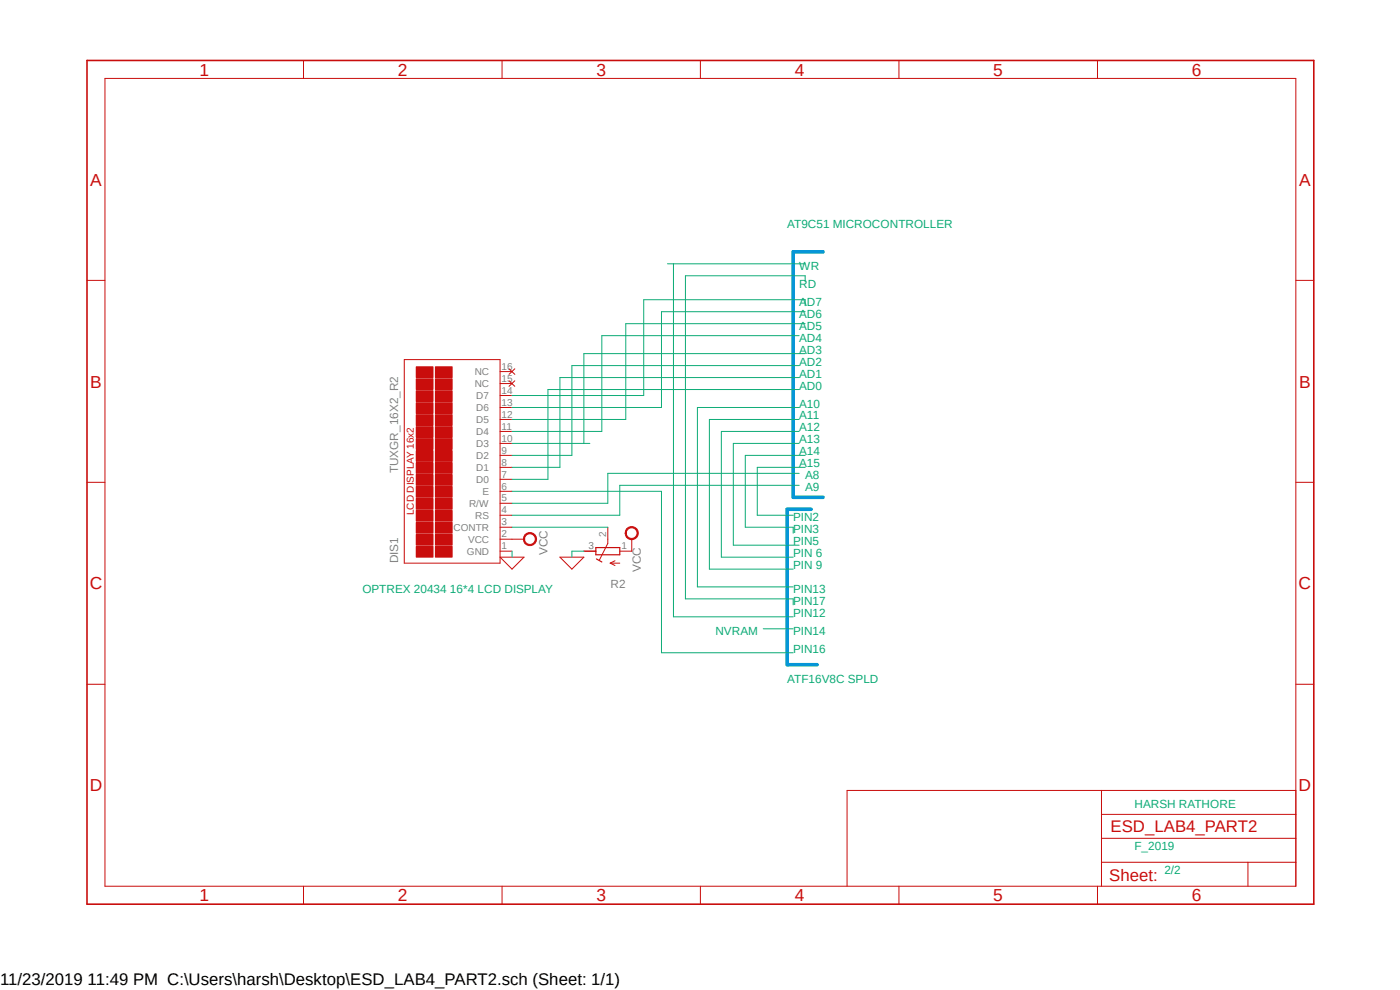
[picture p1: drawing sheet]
<svg xmlns="http://www.w3.org/2000/svg" width="297mm" height="210mm" viewBox="0 0 297 210" stroke-linecap="round" stroke-linejoin="round" font-family="sans-serif">
<path d="M17.9 12.5l261.2 179.9M279.1 12.5l-261.2 179.9" fill="none" stroke="#fff" stroke-width=".21"/>
<path d="M85.8 76.3h20.3v43.2h-20.3z" fill="none" stroke="#c90d0c" stroke-width=".21"/>
<path d="M88.3 115.9h3.6v2.3h-3.6z" fill-rule="evenodd" fill="#c90d0c"/>
<path d="M88.3 115.9h3.6v2.3h-3.6z" fill="none" stroke="#c90d0c" stroke-width=".21"/>
<path d="M92.4 115.9h3.5v2.3h-3.5z" fill-rule="evenodd" fill="#c90d0c"/>
<path d="M92.4 115.9h3.5v2.3h-3.5z" fill="none" stroke="#c90d0c" stroke-width=".21"/>
<path d="M88.3 113.4h3.6v2.3h-3.6z" fill-rule="evenodd" fill="#c90d0c"/>
<path d="M88.3 113.4h3.6v2.3h-3.6z" fill="none" stroke="#c90d0c" stroke-width=".21"/>
<path d="M92.4 113.4h3.5v2.3h-3.5z" fill-rule="evenodd" fill="#c90d0c"/>
<path d="M92.4 113.4h3.5v2.3h-3.5z" fill="none" stroke="#c90d0c" stroke-width=".21"/>
<path d="M88.3 110.8h3.6v2.3h-3.6z" fill-rule="evenodd" fill="#c90d0c"/>
<path d="M88.3 110.8h3.6v2.3h-3.6z" fill="none" stroke="#c90d0c" stroke-width=".21"/>
<path d="M92.4 110.8h3.5v2.3h-3.5z" fill-rule="evenodd" fill="#c90d0c"/>
<path d="M92.4 110.8h3.5v2.3h-3.5z" fill="none" stroke="#c90d0c" stroke-width=".21"/>
<path d="M88.3 108.3h3.6v2.3h-3.6z" fill-rule="evenodd" fill="#c90d0c"/>
<path d="M88.3 108.3h3.6v2.3h-3.6z" fill="none" stroke="#c90d0c" stroke-width=".21"/>
<path d="M92.4 108.3h3.5v2.3h-3.5z" fill-rule="evenodd" fill="#c90d0c"/>
<path d="M92.4 108.3h3.5v2.3h-3.5z" fill="none" stroke="#c90d0c" stroke-width=".21"/>
<path d="M88.3 105.7h3.6v2.3h-3.6z" fill-rule="evenodd" fill="#c90d0c"/>
<path d="M88.3 105.7h3.6v2.3h-3.6z" fill="none" stroke="#c90d0c" stroke-width=".21"/>
<path d="M92.4 105.7h3.5v2.3h-3.5z" fill-rule="evenodd" fill="#c90d0c"/>
<path d="M92.4 105.7h3.5v2.3h-3.5z" fill="none" stroke="#c90d0c" stroke-width=".21"/>
<path d="M88.3 103.2h3.6v2.3h-3.6z" fill-rule="evenodd" fill="#c90d0c"/>
<path d="M88.3 103.2h3.6v2.3h-3.6z" fill="none" stroke="#c90d0c" stroke-width=".21"/>
<path d="M92.4 103.2h3.5v2.3h-3.5z" fill-rule="evenodd" fill="#c90d0c"/>
<path d="M92.4 103.2h3.5v2.3h-3.5z" fill="none" stroke="#c90d0c" stroke-width=".21"/>
<path d="M88.3 100.7h3.6v2.3h-3.6z" fill-rule="evenodd" fill="#c90d0c"/>
<path d="M88.3 100.7h3.6v2.3h-3.6z" fill="none" stroke="#c90d0c" stroke-width=".21"/>
<path d="M92.4 100.7h3.5v2.3h-3.5z" fill-rule="evenodd" fill="#c90d0c"/>
<path d="M92.4 100.7h3.5v2.3h-3.5z" fill="none" stroke="#c90d0c" stroke-width=".21"/>
<path d="M88.3 98.1h3.6v2.3h-3.6z" fill-rule="evenodd" fill="#c90d0c"/>
<path d="M88.3 98.1h3.6v2.3h-3.6z" fill="none" stroke="#c90d0c" stroke-width=".21"/>
<path d="M92.4 98.1h3.5v2.3h-3.5z" fill-rule="evenodd" fill="#c90d0c"/>
<path d="M92.4 98.1h3.5v2.3h-3.5z" fill="none" stroke="#c90d0c" stroke-width=".21"/>
<path d="M88.3 95.6h3.6v2.3h-3.6z" fill-rule="evenodd" fill="#c90d0c"/>
<path d="M88.3 95.6h3.6v2.3h-3.6z" fill="none" stroke="#c90d0c" stroke-width=".21"/>
<path d="M92.4 95.6h3.5v2.3h-3.5z" fill-rule="evenodd" fill="#c90d0c"/>
<path d="M92.4 95.6h3.5v2.3h-3.5z" fill="none" stroke="#c90d0c" stroke-width=".21"/>
<path d="M88.3 93h3.6v2.3h-3.6z" fill-rule="evenodd" fill="#c90d0c"/>
<path d="M88.3 93h3.6v2.3h-3.6z" fill="none" stroke="#c90d0c" stroke-width=".21"/>
<path d="M92.4 93h3.5v2.3h-3.5z" fill-rule="evenodd" fill="#c90d0c"/>
<path d="M92.4 93h3.5v2.3h-3.5z" fill="none" stroke="#c90d0c" stroke-width=".21"/>
<path d="M88.3 90.5h3.6v2.3h-3.6z" fill-rule="evenodd" fill="#c90d0c"/>
<path d="M88.3 90.5h3.6v2.3h-3.6z" fill="none" stroke="#c90d0c" stroke-width=".21"/>
<path d="M92.4 90.5h3.5v2.3h-3.5z" fill-rule="evenodd" fill="#c90d0c"/>
<path d="M92.4 90.5h3.5v2.3h-3.5z" fill="none" stroke="#c90d0c" stroke-width=".21"/>
<path d="M88.3 88h3.6v2.3h-3.6z" fill-rule="evenodd" fill="#c90d0c"/>
<path d="M88.3 88h3.6v2.3h-3.6z" fill="none" stroke="#c90d0c" stroke-width=".21"/>
<path d="M92.4 88h3.5v2.3h-3.5z" fill-rule="evenodd" fill="#c90d0c"/>
<path d="M92.4 88h3.5v2.3h-3.5z" fill="none" stroke="#c90d0c" stroke-width=".21"/>
<path d="M88.3 85.4h3.6v2.3h-3.6z" fill-rule="evenodd" fill="#c90d0c"/>
<path d="M88.3 85.4h3.6v2.3h-3.6z" fill="none" stroke="#c90d0c" stroke-width=".21"/>
<path d="M92.4 85.4h3.5v2.3h-3.5z" fill-rule="evenodd" fill="#c90d0c"/>
<path d="M92.4 85.4h3.5v2.3h-3.5z" fill="none" stroke="#c90d0c" stroke-width=".21"/>
<path d="M88.3 82.9h3.6v2.3h-3.6z" fill-rule="evenodd" fill="#c90d0c"/>
<path d="M88.3 82.9h3.6v2.3h-3.6z" fill="none" stroke="#c90d0c" stroke-width=".21"/>
<path d="M92.4 82.9h3.5v2.3h-3.5z" fill-rule="evenodd" fill="#c90d0c"/>
<path d="M92.4 82.9h3.5v2.3h-3.5z" fill="none" stroke="#c90d0c" stroke-width=".21"/>
<path d="M88.3 80.3h3.6v2.3h-3.6z" fill-rule="evenodd" fill="#c90d0c"/>
<path d="M88.3 80.3h3.6v2.3h-3.6z" fill="none" stroke="#c90d0c" stroke-width=".21"/>
<path d="M92.4 80.3h3.5v2.3h-3.5z" fill-rule="evenodd" fill="#c90d0c"/>
<path d="M92.4 80.3h3.5v2.3h-3.5z" fill="none" stroke="#c90d0c" stroke-width=".21"/>
<path d="M88.3 77.8h3.6v2.3h-3.6z" fill-rule="evenodd" fill="#c90d0c"/>
<path d="M88.3 77.8h3.6v2.3h-3.6z" fill="none" stroke="#c90d0c" stroke-width=".21"/>
<path d="M92.4 77.8h3.5v2.3h-3.5z" fill-rule="evenodd" fill="#c90d0c"/>
<g fill="none" stroke="#c90d0c" stroke-width=".21">
<path d="M92.4 77.8h3.5v2.3h-3.5zM106.1 78.8h2.5M108 78.2l1.2 1.2M109.2 78.2l-1.2 1.2M106.1 99.1h2.5M106.1 96.6h2.5M106.1 94.1h2.5M106.1 91.5h2.5M106.1 89h2.5M106.1 86.4h2.5M106.1 83.9h2.5M106.1 81.4h2.5"/>
<path d="M108 80.8l1.2 1.2M109.2 80.8l-1.2 1.2M106.1 116.9h2.5M106.1 114.4h2.5M106.1 111.8h2.5M106.1 109.3h2.5M106.1 106.8h2.5M106.1 104.2h2.5M106.1 101.7h2.5M106.1 118.2h5.1l-2.6 2.5zM118.8 118.2h5.1l-2.6 2.5zM123.9 116.9h2.5"/>
<path d="M128.9 111.8v3.5l-1.7 3.5M129.5 119.5h2M129.5 119.5l1 .5M130.5 119l-1 .5M131.5 116.9h2.5"/>
</g>
<path d="M126.4 116.2h5.1v1.5h-5.1zM126.5 118.6l1.2 .6" fill="none" stroke="#c90d0c" stroke-width=".25"/>
<path d="M132.9 112.2a1.41 1.41 0 0 1 2.3 0 1.41 1.41 0 0 1-.7 2.2 1.41 1.41 0 0 1-1.9-1.3h.3a1.14 1.14 0 0 1 1.5-1.1 1.14 1.14 0 0 1 .6 1.8 1.14 1.14 0 0 1-1.9 0l-.2-.7h-.3z" fill-rule="evenodd" fill="#c90d0c"/>
<path d="M132.9 112.2a1.41 1.41 0 0 1 2.3 0 1.41 1.41 0 0 1-.7 2.2 1.41 1.41 0 0 1-1.9-1.3h.3a1.14 1.14 0 0 1 1.5-1.1 1.14 1.14 0 0 1 .6 1.8 1.14 1.14 0 0 1-1.9 0l-.2-.7h-.3zM134 114.4v2.5" fill="none" stroke="#c90d0c" stroke-width=".21"/>
<path d="M111.3 113.5a1.41 1.41 0 0 1 2.3 0 1.41 1.41 0 0 1-.7 2.1 1.41 1.41 0 0 1-1.9-1.2h.3a1.14 1.14 0 0 1 1.5-1.1 1.14 1.14 0 0 1 .6 1.7 1.14 1.14 0 0 1-1.9 .1l-.2-.7h-.3z" fill-rule="evenodd" fill="#c90d0c"/>
<g fill="none" stroke="#c90d0c" stroke-width=".21">
<path d="M22.3 16.6h252.6v171.4h-252.6zM64.4 12.8v3.8M106.5 12.8v3.8M148.6 12.8v3.8M190.7 12.8v3.8M232.8 12.8v3.8M18.5 59.5h3.8M274.9 59.5h3.8M18.5 102.3h3.8M108.6 114.4h2.6M111.3 113.5a1.41 1.41 0 0 1 2.3 0 1.41 1.41 0 0 1-.7 2.1 1.41 1.41 0 0 1-1.9-1.2h.3a1.14 1.14 0 0 1 1.5-1.1 1.14 1.14 0 0 1 .6 1.7 1.14 1.14 0 0 1-1.9 .1l-.2-.7h-.3zM274.9 102.3h3.8"/>
<path d="M18.5 145.2h3.8M274.9 145.2h3.8M233.7 167.7v20.3M233.7 177.8h41.2M233.7 172.8h41.2M274.9 167.7h-95.2v20.3M64.4 188v3.8M106.5 188v3.8M148.6 188v3.8M190.7 188v3.8M232.8 188v3.8M233.7 182.9h41.2"/>
<path d="M264.8 182.9v5.1"/>
</g>
<path d="M18.5 12.8h260.2v179h-260.2z" fill="none" stroke="#c90d0c" stroke-width=".34"/>
<path d="M174.6 53.4h-6.3v52.1h6.3M172.1 108h-5.1v33h6.4" fill="none" stroke="#0696d7" stroke-width=".76"/>
<g fill="none" stroke="#0dab76" stroke-width=".21">
<path d="M141.6 56h29.2M142.9 56v74.9h25.4M170.8 59.8v-1.3h-25.4v68.5h22.9v1.3M169.5 77.6h-48.2v19h-12.7M169.5 71.2h-41.8v20.3h-19.1M170.8 64.9v-1.3h-34.2v20.3h-28M170.8 66.1h-30.5v20.3h-31.7M170.8 68.7h-38v20.3h-24.2M170.8 75h-46.9v19.1M108.6 94.1h16.5M169.5 86.4h-21.5v38.1h20.3M169.5 80.1h-50.7v19h-10.2"/>
<path d="M169.5 94.1h-13.9v21.6h13.9M169.5 91.5h-16.5v26.7h15.3M169.5 89h-19v31.7h17.8M169.5 82.6h-53.3v19.1h-7.6M170.8 96.6h-12.7v15.2h10.2v1.3M170.8 99.1h-10.1v10.2h7.6M108.6 104.2h31.7v34.3h28M108.6 116.9v1.3M108.6 111.8h20.3M123.9 116.9h-2.6v1.3M169.5 103h-38v6.3h-22.9M169.5 100.4h-40.6v6.4h-20.3"/>
<path d="M161.9 133.4h6.4"/>
</g>
<g font-size="3.7" fill="#c90d0c">
<text x="42.3" y="16">1</text>
<text x="84.4" y="16">2</text>
<text x="126.5" y="16">3</text>
<text x="168.7" y="16">4</text>
<text x="210.7" y="16">5</text>
<text x="252.9" y="16">6</text>
<text x="19.1" y="39.4">A</text>
<text x="275.6" y="39.4">A</text>
<text x="19.1" y="82.2">B</text>
<text x="275.6" y="82.2">B</text>
<text x="19" y="125.1">C</text>
<text x="275.5" y="125.1">C</text>
<text x="19" y="167.9">D</text>
<text x="275.5" y="167.9">D</text>
<text x="42.3" y="191.2">1</text>
<text x="84.4" y="191.2">2</text>
<text x="126.5" y="191.2">3</text>
<text x="168.7" y="191.2">4</text>
<text x="210.7" y="191.2">5</text>
<text x="252.9" y="191.2">6</text>
</g>
<g font-size="3.6" fill="#c90d0c">
<text x="235.6" y="176.6">ESD_LAB4_PART2</text>
<text x="235.3" y="186.9">Sheet:</text>
</g>
<text font-size="3.6" x="0" y="208.9">11/23/2019 11:49 PM C:\Users\harsh\Desktop\ESD_LAB4_PART2.sch (Sheet: 1/1)</text>
<g font-size="2.5" fill="#0dab76">
<text x="167" y="48.3">AT9C51 MICROCONTROLLER</text>
<text x="169.5" y="57.2">WR</text>
<text x="169.5" y="64.9">AD7</text>
<text x="169.5" y="61">RD</text>
<text x="169.5" y="69.9">AD5</text>
<text x="169.5" y="67.4">AD6</text>
<text x="169.5" y="75">AD3</text>
<text x="169.5" y="72.5">AD4</text>
<text x="169.5" y="77.6">AD2</text>
<text x="169.5" y="80.1">AD1</text>
<text x="169.5" y="82.6">AD0</text>
<text x="169.5" y="86.4">A10</text>
<text x="169.5" y="89">A11</text>
<text x="169.5" y="91.5">A12</text>
<text x="169.5" y="94.1">A13</text>
<text x="169.5" y="96.6">A14</text>
<text x="169.5" y="99.1">A15</text>
<text x="170.8" y="101.7">A8</text>
<text x="170.8" y="104.2">A9</text>
<text x="168.3" y="110.6">PIN2</text>
<text x="168.3" y="113.1">PIN3</text>
<text x="168.3" y="115.7">PIN5</text>
<text x="168.3" y="118.2">PIN 6</text>
<text x="76.9" y="125.8">OPTREX 20434 16*4 LCD DISPLAY</text>
<text x="168.3" y="120.7">PIN 9</text>
<text x="168.3" y="125.8">PIN13</text>
<text x="168.3" y="128.3">PIN17</text>
<text x="168.3" y="130.9">PIN12</text>
<text x="151.8" y="134.7">NVRAM</text>
<text x="168.3" y="134.7">PIN14</text>
<text x="168.3" y="138.5">PIN16</text>
<text x="167" y="144.8">ATF16V8C SPLD</text>
<text x="240.7" y="171.5">HARSH RATHORE</text>
<text x="240.7" y="180.4">F_2019</text>
<text x="247" y="185.5">2/2</text>
</g>
<g font-size="2.5" fill="#808080">
<text x="84.5" y="100.4" transform="rotate(-90 84.5 100.4)">TUXGR_16X2_R2</text>
<text x="84.5" y="119.5" transform="rotate(-90 84.5 119.5)">DIS1</text>
<text x="116.1" y="117.8" transform="rotate(-90 116.1 117.8)">VCC</text>
<text x="129.5" y="124.7">R2</text>
<text x="135.9" y="121.4" transform="rotate(-90 135.9 121.4)">VCC</text>
</g>
<g font-size="2.1" fill="#808080">
<text x="100.7" y="82.1">NC</text>
<text x="100.7" y="79.6">NC</text>
<text x="106.4" y="83.6">14</text>
<text x="106.4" y="81">15</text>
<text x="106.4" y="78.5">16</text>
<text x="101" y="89.7">D5</text>
<text x="101" y="87.2">D6</text>
<text x="101" y="84.7">D7</text>
<text x="106.4" y="88.6">12</text>
<text x="106.4" y="86.1">13</text>
<text x="101" y="94.8">D3</text>
<text x="101" y="92.3">D4</text>
<text x="106.4" y="93.7">10</text>
<text x="106.4" y="91.1">11</text>
<text x="101" y="99.9">D1</text>
<text x="101" y="97.4">D2</text>
<text x="106.4" y="101.3">7</text>
<text x="106.4" y="98.8">8</text>
<text x="106.4" y="96.2">9</text>
<text x="99.5" y="107.5">R/W</text>
<text x="101" y="102.4">D0</text>
<text x="102.4" y="105">E</text>
<text x="106.4" y="106.4">5</text>
<text x="106.4" y="103.8">6</text>
<text x="96.2" y="112.6">CONTR</text>
<text x="100.8" y="110.1">RS</text>
<text x="106.4" y="111.5">3</text>
<text x="106.4" y="108.9">4</text>
<text x="99.1" y="117.7">GND</text>
<text x="99.3" y="115.1">VCC</text>
<text x="106.4" y="116.5">1</text>
<text x="106.4" y="114">2</text>
<text x="124.8" y="116.5">3</text>
<text x="128.6" y="114" transform="rotate(-90 128.6 114)">2</text>
<text x="131.8" y="116.5">1</text>
</g>
<text font-size="2.1" fill="#c90d0c" x="87.8" y="109.3" transform="rotate(-90 87.8 109.3)">LCD DISPLAY 16x2</text>
</svg>
